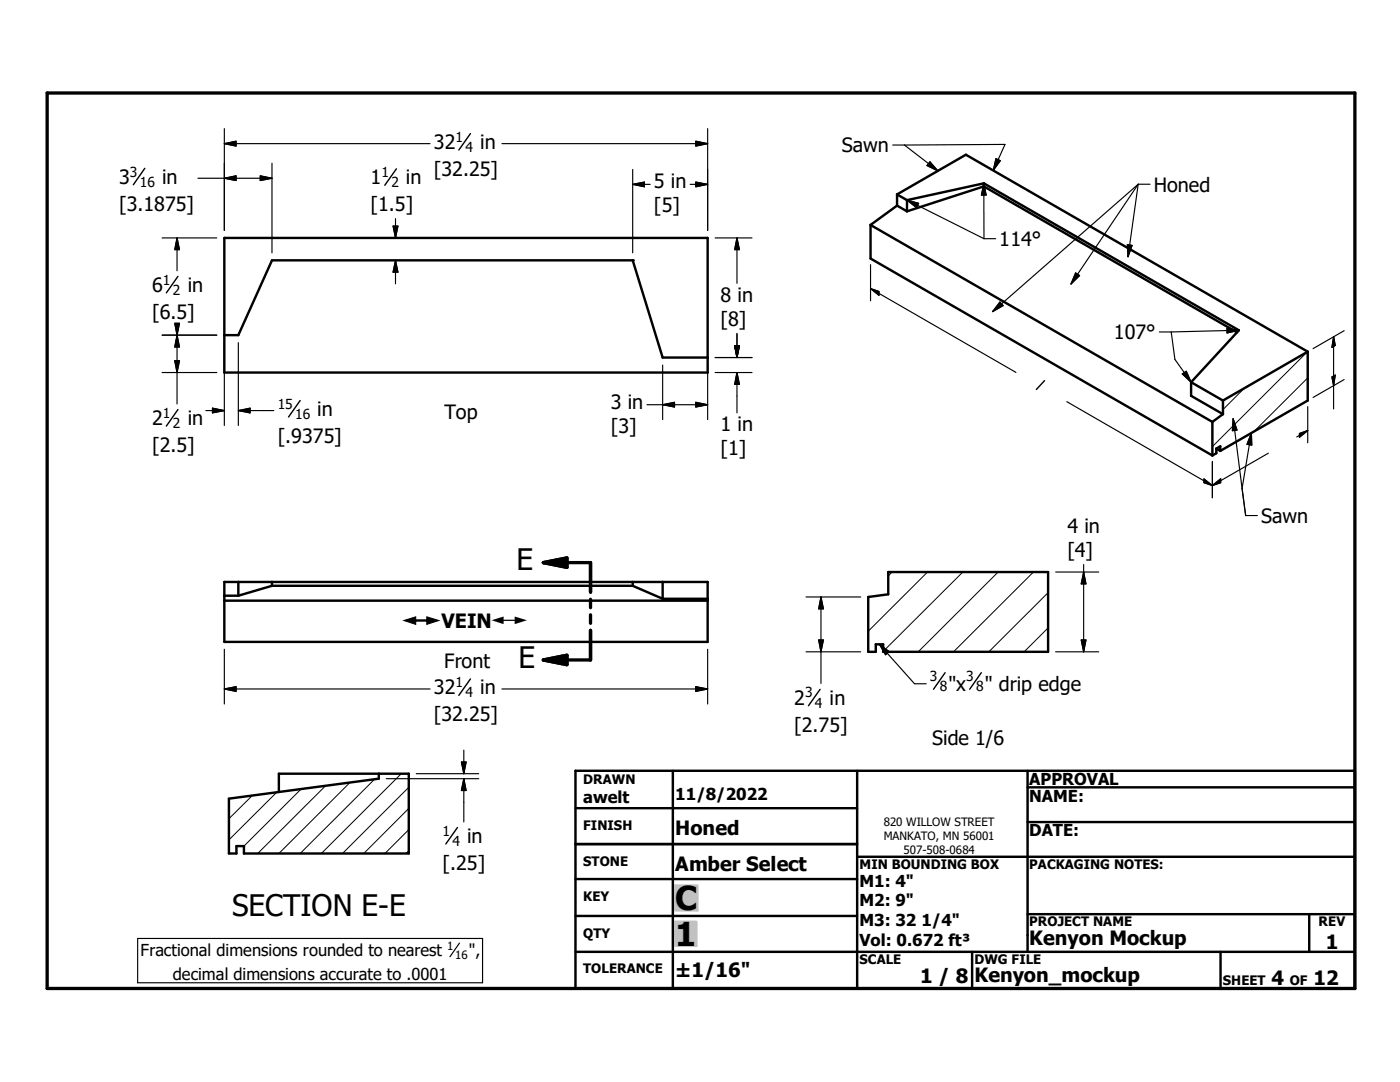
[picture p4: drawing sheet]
<svg xmlns="http://www.w3.org/2000/svg" width="279mm" height="216mm" viewBox="0 0 279 216" stroke-linecap="round" stroke-linejoin="round" font-family="sans-serif">
<g fill="none" stroke="#000" stroke-width=".2">
<path d="M248.3 77.5l-4.2 4.2M260.9 70.2l-18.9 18.9M261 75.4l-10.8 10.7M178 114.1l-.7 .8M185.1 114.1l-11.8 11.8M192.2 114.1l-15.9 15.9M199.2 114.1l-16 16M206.2 114.1l-15.9 16M209.2 118.3l-11.9 11.8M209.2 125.3l-4.8 4.8M50.3 158.8l-4.6 4.6M55.2 158.1l-9.5 9.5"/>
<path d="M60.1 157.5l-11.4 11.3M65 156.8l-13.6 13.5M69.8 156.1l-14.1 14.2M74.7 155.5l-14.8 14.8M75.9 154.4l-.3 .2M80.1 154.4l-16 15.9M81.6 157.1l-13.3 13.2M81.6 169.8l-.6 .5M81.6 165.6l-4.8 4.7M81.6 161.3l-9 9"/>
</g>
<g fill="none" stroke="#000" stroke-width=".48">
<path d="M179 38.8v2.2M179 38.8l13.8-7.9 68.2 39.3M179 38.8l2 1.1M181 39.9v2.3M196.3 36.6l-15.3 3.3M196.3 36.6l50.9 29.3-9.5 10.4M196.3 37.2l50.6 29.1M196.3 37.2l-15.3 5M196.3 36.6v.6M44.8 47.5h96.4v26.8h-96.4zM173.7 44.9v6.7l68.3 39.3M173.7 44.9l68.3 39.3"/>
<path d="M179 41l-5.3 3.9M179 41l2 1.2M44.8 66.9h2.8l6.7-15h72l5.9 19.4h9M237.7 76.3l6.4 3.6M237.7 76.3v2.7l6.4 3.6M244.1 79.9v2.7M261 70.2l-16.9 9.7M261 70.2v9.7l-17.5 10.1M242 84.2v6.7M242.7 89.5v.9l-.7 .5M242.7 89.5l.8-.4v.9M242.7 89.5l.8 .5"/>
<path d="M244.1 82.6l-2.1 1.6M44.8 116.1h96.4v12h-96.4zM44.8 118.9h2.8M44.8 119.9h96.4M47.6 116.1v2.8M54.3 116.9h72M54.3 116.9l-6.7 2M54.3 116.1v.8M126.3 116.9l5.9 2.6M126.3 116.1v.8M132.2 119.5h9M132.2 116.1v3.4"/>
<path d="M177.3 114.1h31.9v16h-32.9v-1.5h-1.5v1.5h-1.5v-11l4-.5zM75.6 154.4v1l-29.9 4v10.9h1.5v-1.5h1.5v1.5h32.9v-15.9h-25.9v3.6M114.8 153.8h155.6v43.4h-155.6zM134.3 153.8v43.4M171.1 153.8v43.4M205.1 157.1h65.3M205.1 153.8v36.1M114.8 175.4h56.3M114.8 161.3h56.3M114.8 168.4h56.3M171.1 171h99.3M205.1 164h65.3"/>
<path d="M114.8 182.8h56.3M114.8 189.9h155.6M194 189.9v7.3M205.1 182.4h65.3M243.6 189.9v7.3M261.3 182.4v7.5"/>
</g>
<circle cx="126.3" cy="51.9" r=".24" fill="#000"/>
<path d="M9.4 18.6h261v178.6h-261zM108.4 112.3h9.5v5.9M108.4 112.3l4.7-1v1.9zM117.9 119.6v1.7M108.4 131.7l4.7-1v1.9zM117.9 122.7v1.7M117.9 125.8v5.9h-9.5" fill="none" stroke="#000" stroke-width=".66"/>
<g fill="#c0c0c0" stroke="#c0c0c0" stroke-width=".48">
<path d="M134.8 183.9h4.2v4.8z"/>
<path d="M134.8 183.9l4.2 4.8h-4.2z"/>
<path d="M134.8 176.7h4.4v5z"/>
<path d="M134.8 176.7l4.4 5h-4.4z"/>
</g>
<path d="M108.4 112.3l4.7-1v1.9zM108.4 131.7l4.7-1v1.9z" fill="#000" stroke="#000" stroke-width=".66"/>
<g fill="none" stroke="#000" stroke-width=".23">
<path d="M39.5 35.6h14.8M44.8 35.6l2.3-.5v.9zM44.8 28.7l2.3-.5v.9zM44.8 25.7v20.3M44.8 28.7h41M51.9 35.1l2.4 .5-2.4 .4zM54.3 32.6v17.8M100.2 28.7h41M126.3 36.8h3.5M126.3 36.8l2.3-.5v1zM126.3 33.8v16.6M137.7 36.8h3.5"/>
<path d="M138.9 36.3l2.3 .5-2.3 .5zM138.9 28.2l2.3 .5-2.3 .4zM141.2 25.7v20.3M178.2 28.9h2.3M180.5 28.9l6.7 5.2M180.5 28.9l20.1-.1-2.4 5.2M181 39.9l15.4 7.7M181 39.9l2.3 .7-.4 .8zM185.6 32.3l1.6 1.8-2.2-1.1zM196.3 36.6l.1 11M196.3 36.6l.5 2.3h-.9zM198.8 31.7l.8 .4-1.4 1.9z"/>
<path d="M227.2 36.8h2.3M227.2 36.8l-29.1 25.4M227.2 36.8l-13.5 19.9M227.2 36.8l-2.1 14.4M32.4 47.5h10.9M35.3 47.5v6.5M35.3 47.5l.5 2.3h-.9zM78.4 45.1h1l-.5 2.4zM78.9 43.6v3.9M78.9 51.9v4.7M78.9 51.9l.5 2.4h-1zM142.7 47.5h7.4"/>
<path d="M147.1 47.5l.5 2.3h-1zM147.1 47.5v9M173.7 57.6l29.1 16.7M173.7 57.6l1.7 .6v.7zM173.7 52.8v7.2M196.4 47.6h2.3M214.7 54.5l.8 .5-1.8 1.7zM225 48.8l.9 .2-.8 2.2zM32.4 66.9h10.9M32.4 74.3h10.9M34.9 64.5h.9l-.5 2.4zM34.9 72h.9l-.5 2.3z"/>
<path d="M35.3 64.5v16.1M35.3 66.9l.5 2.3h-.9zM44.8 68.4v16.5M47.6 68.4v16.5M132.2 72.8v10.9M141.2 72.8v10.9M142.7 74.3h7.4M142.7 71.3h7.4M146.6 69h1l-.5 2.3zM147.1 66.5v4.8M147.1 74.3v8.1M147.1 74.3l.5 2.4h-1z"/>
<path d="M199.6 60.3l.6 .7-2.1 1.2zM231.4 66.2h2.3M233.7 66.2l.8 5.5 3.2 4.6M236 74.6l.7-.5 1 2.2zM244.9 65.5l2.3 .4-2.3 .5zM247.2 65.9l-13.5 .3M265.8 75.2l.7-.4-.4 2.2zM266.1 67.2v14.4M266.1 67.2l.4 1.7-.7 .4zM268.3 66l-6.2 3.6M268.3 75.7l-6.2 3.6M41.1 81.9h3.7"/>
<path d="M42.4 81.4l2.4 .5-2.4 .5zM47.6 81.9h7M47.6 81.9l2.3-.5v1zM129.1 80.8h12.1M132.2 80.8l2.4-.5v.9zM138.9 80.3l2.3 .5-2.3 .4zM212.9 80.2l29.1 16.7M240.3 95.6l1.7 1.3-1.7-.6zM242 92.1v7.2M242 96.9l1.6-1.4v.8zM246.1 83.6l1.8 13.9M246.1 83.6l.8 2.2-.9 .1z"/>
<path d="M247.9 97.5l.7 5.4h2.3M249.7 86.4l-1.8 11.1M249.7 86.4l.1 2.4-.9-.1zM253.1 90.4l-11.1 6.5M259.3 86.5l1.7-.6-1.7 1.4zM261 85.9l-2.2 1.3M261 81.1v7.2M160.9 119.1h10.9M163.8 119.1v17.3M163.8 119.1l.5 2.4h-.9zM210.7 114.1h8.6M216.3 112.6v17.5"/>
<path d="M216.3 114.1l.4 2.4h-.9zM44.8 137.5l2.3-.5v1zM44.8 129.6v10.9M44.8 137.5h41M100.2 137.5h41M138.9 137l2.3 .5-2.3 .5zM141.2 129.6v10.9M160.9 130.1h10.9M163.4 127.7h.9l-.5 2.4zM175.5 128.6l7 7.8h2.4M175.5 128.6l1.9 1.4-.7 .6zM210.7 130.1h8.6"/>
<path d="M215.8 127.7h.9l-.4 2.4zM77.1 155.4h18.4M83.1 154.4h12.4M92.1 152.1h.9l-.4 2.3zM92.6 149.7v4.7M92.6 155.4v8.6M92.6 155.4l.4 2.3h-.9zM27.5 187.3h68.8v8.8h-68.8zM91.7 188.2l-1.9 2.7"/>
</g>
<path d="M28.9 33.6l-2.3 3.3M79.1 33.7l-2.3 3.3M93.9 26.7l-2.3 3.2M35.5 55.1l-2.3 3.3M59.9 79.9l-2.3 3.3M208.5 76l-1.7 1.7M35.5 81.7l-2.3 3.3M93.9 135.5l-2.3 3.2M163.7 137.6l-2.4 3.2M188.6 134.2l-2.3 3.3M195.8 134.2l-2.3 3.3M91.3 165.1l-2.3 3.3" fill="none" stroke="#000" stroke-width=".28"/>
<g fill="#000" stroke="#000" stroke-width=".23">
<path d="M44.8 35.6l2.3-.5v.9zM44.8 28.7l2.3-.5v.9zM51.9 35.1l2.4 .5-2.4 .4zM126.3 36.8l2.3-.5v1zM138.9 36.3l2.3 .5-2.3 .5zM138.9 28.2l2.3 .5-2.3 .4zM185.6 32.3l1.6 1.8-2.2-1.1zM196.3 36.6l.5 2.3h-.9zM198.8 31.7l.8 .4-1.4 1.9zM35.3 47.5l.5 2.3h-.9zM78.4 45.1h1l-.5 2.4zM78.9 51.9l.5 2.4h-1z"/>
<path d="M147.1 47.5l.5 2.3h-1zM173.7 57.6l1.7 .6v.7zM181 39.9l2.3 .7-.4 .8zM214.7 54.5l.8 .5-1.8 1.7zM225 48.8l.9 .2-.8 2.2zM34.9 64.5h.9l-.5 2.4zM34.9 72h.9l-.5 2.3zM35.3 66.9l.5 2.3h-.9zM146.6 69h1l-.5 2.3zM147.1 74.3l.5 2.4h-1zM199.6 60.3l.6 .7-2.1 1.2zM236 74.6l.7-.5 1 2.2z"/>
<path d="M244.9 65.5l2.3 .4-2.3 .5zM265.8 75.2l.7-.4-.4 2.2zM266.1 67.2l.4 1.7-.7 .4zM42.4 81.4l2.4 .5-2.4 .5zM47.6 81.9l2.3-.5v1zM132.2 80.8l2.4-.5v.9zM138.9 80.3l2.3 .5-2.3 .4zM240.3 95.6l1.7 1.3-1.7-.6zM242 96.9l1.6-1.4v.8zM246.1 83.6l.8 2.2-.9 .1zM249.7 86.4l.1 2.4-.9-.1zM259.3 86.5l1.7-.6-1.7 1.4z"/>
<path d="M216.3 114.1l.4 2.4h-.9zM44.8 137.5l2.3-.5v1zM138.9 137l2.3 .5-2.3 .5zM163.4 127.7h.9l-.5 2.4zM163.8 119.1l.5 2.4h-.9zM175.5 128.6l1.9 1.4-.7 .6zM215.8 127.7h.9l-.4 2.4zM92.1 152.1h.9l-.4 2.3zM92.6 155.4l.4 2.3h-.9z"/>
</g>
<g fill="#fff" stroke="#fff" stroke-width=".23">
<path d="M80.6 122.5h25.1v2.9z"/>
<path d="M80.6 122.5l25.1 2.9h-25.1z"/>
</g>
<g font-size="6.6">
<text x="134.7" y="181.6">C</text>
<text x="134.7" y="188.7">1</text>
</g>
<g font-size="5.9">
<text x="103.1" y="113.8">E</text>
<text x="103.5" y="133.4">E</text>
<text x="46.4" y="182.8">SECTION E-E</text>
</g>
<g font-size="3.9">
<text x="86.6" y="29.7">32</text>
<text x="95.8" y="29.7">in</text>
<text x="86.6" y="35.1">[32.25]</text>
<text x="168" y="30.4">Sawn</text>
<text x="23.7" y="36.7">3</text>
<text x="32.3" y="36.7">in</text>
<text x="74" y="36.8">1</text>
<text x="81" y="36.8">in</text>
<text x="130.5" y="37.6">5 in</text>
<text x="230.3" y="38.3">Honed</text>
<text x="23.7" y="42">[3.1875]</text>
<text x="74" y="42.1">[1.5]</text>
<text x="130.5" y="42.4">[5]</text>
<text x="199.4" y="49.1">114°</text>
<text x="30.4" y="58.2">6</text>
<text x="37.5" y="58.2">in</text>
<text x="30.4" y="63.6">[6.5]</text>
<text x="143.8" y="60.2">8 in</text>
<text x="143.8" y="65.1">[8]</text>
<text x="222.3" y="67.7">107°</text>
<text x="63.3" y="83">in</text>
<text x="88.7" y="83.5">Top</text>
<text x="121.9" y="81.6">3 in</text>
<text x="30.4" y="84.8">2</text>
<text x="37.5" y="84.8">in</text>
<text x="55.4" y="88.4">[.9375]</text>
<text x="121.9" y="86.4">[3]</text>
<text x="143.8" y="86">1 in</text>
<text x="30.4" y="90.2">[2.5]</text>
<text x="143.8" y="90.8">[1]</text>
<text x="213" y="106.4">4 in</text>
<text x="251.7" y="104.3">Sawn</text>
<text x="213" y="111.1">[4]</text>
<text x="88.1" y="125.3">VEIN</text>
<text x="88.6" y="133.2">Front</text>
<text x="189.3" y="137.9">&quot;x</text>
<text x="196.5" y="137.9">&quot; drip edge</text>
<text x="86.6" y="138.6">32</text>
<text x="86.6" y="143.8">[32.25]</text>
<text x="95.8" y="138.6">in</text>
<text x="158.5" y="140.6">2</text>
<text x="165.6" y="140.6">in</text>
<text x="158.5" y="146">[2.75]</text>
<text x="186" y="148.7">Side 1/6</text>
<text x="134.7" y="166.6">Honed</text>
<text x="88.3" y="173.5">[.25]</text>
<text x="93.2" y="168.2">in</text>
<text x="134.7" y="173.8">Amber Select</text>
<text x="205.4" y="188.6">Kenyon Mockup</text>
<text x="264.6" y="189.3">1</text>
<text x="134.7" y="194.9">±1/16&quot;</text>
<text x="183.6" y="196.1">1 / 8</text>
<text x="194.5" y="196">Kenyon_mockup</text>
<text x="253.8" y="196.6">4</text>
<text x="262.1" y="196.6">12</text>
</g>
<g font-size="3.3">
<text x="116.4" y="160.2">awelt</text>
<text x="134.7" y="159.7">11/8/2022</text>
<text x="205.4" y="156.7">APPROVAL</text>
<text x="205.4" y="159.9">NAME:</text>
<text x="205.4" y="166.9">DATE:</text>
<text x="171.5" y="176.9">M1: 4&quot;</text>
<text x="171.5" y="180.8">M2: 9&quot;</text>
<text x="171.5" y="184.8">M3: 32 1/4&quot;</text>
<text x="28.1" y="190.8">Fractional dimensions rounded to nearest</text>
<text x="93.6" y="190.8">&quot;,</text>
<text x="171.5" y="188.7">Vol: 0.672 ft³</text>
<text x="34.5" y="195.5">decimal dimensions accurate to .0001</text>
</g>
<g font-size="3.1">
<text x="80.6" y="125.3">#</text>
<text x="98.2" y="125.4">#</text>
</g>
<g font-size="2.8">
<text x="90.9" y="28.3">1</text>
<text x="25.9" y="35.2">3</text>
<text x="76.1" y="35.3">1</text>
<text x="92.9" y="30.3">4</text>
<text x="27.9" y="37.3">16</text>
<text x="78.1" y="37.4">2</text>
<text x="32.5" y="56.8">1</text>
<text x="34.5" y="58.8">2</text>
<text x="32.5" y="83.4">1</text>
<text x="55.4" y="81.5">15</text>
<text x="58.9" y="83.6">16</text>
<text x="34.5" y="85.4">2</text>
<text x="90.9" y="137.1">1</text>
<text x="185.6" y="135.8">3</text>
<text x="187.6" y="137.9">8</text>
<text x="192.8" y="135.8">3</text>
<text x="194.8" y="137.9">8</text>
<text x="92.9" y="139.1">4</text>
<text x="160.7" y="139.1">3</text>
<text x="162.6" y="141.2">4</text>
<text x="88.3" y="166.8">1</text>
<text x="90.3" y="168.7">4</text>
</g>
<g font-size="2.6">
<text x="116.4" y="156.4">DRAWN</text>
<text x="116.4" y="165.6">FINISH</text>
<text x="116.4" y="172.8">STONE</text>
<text x="171.5" y="173.4">MIN BOUNDING BOX</text>
<text x="205.4" y="173.4">PACKAGING NOTES:</text>
<text x="116.4" y="179.9">KEY</text>
<text x="205.4" y="184.8">PROJECT NAME</text>
<text x="263.1" y="184.8">REV</text>
<text x="116.4" y="187.1">QTY</text>
<text x="116.4" y="194.2">TOLERANCE</text>
<text x="171.5" y="192.4">SCALE</text>
<text x="194.5" y="192.4">DWG FILE</text>
<text x="244.1" y="196.6">SHEET</text>
<text x="257.4" y="196.6">OF</text>
</g>
<g font-size="2.3">
<text x="176.4" y="164.8">820 WILLOW STREET</text>
<text x="176.4" y="167.6">MANKATO, MN 56001</text>
<text x="180.3" y="170.3">507-508-0684</text>
<text x="89.2" y="189.6">1</text>
<text x="90.8" y="191.3">16</text>
</g>
</svg>
